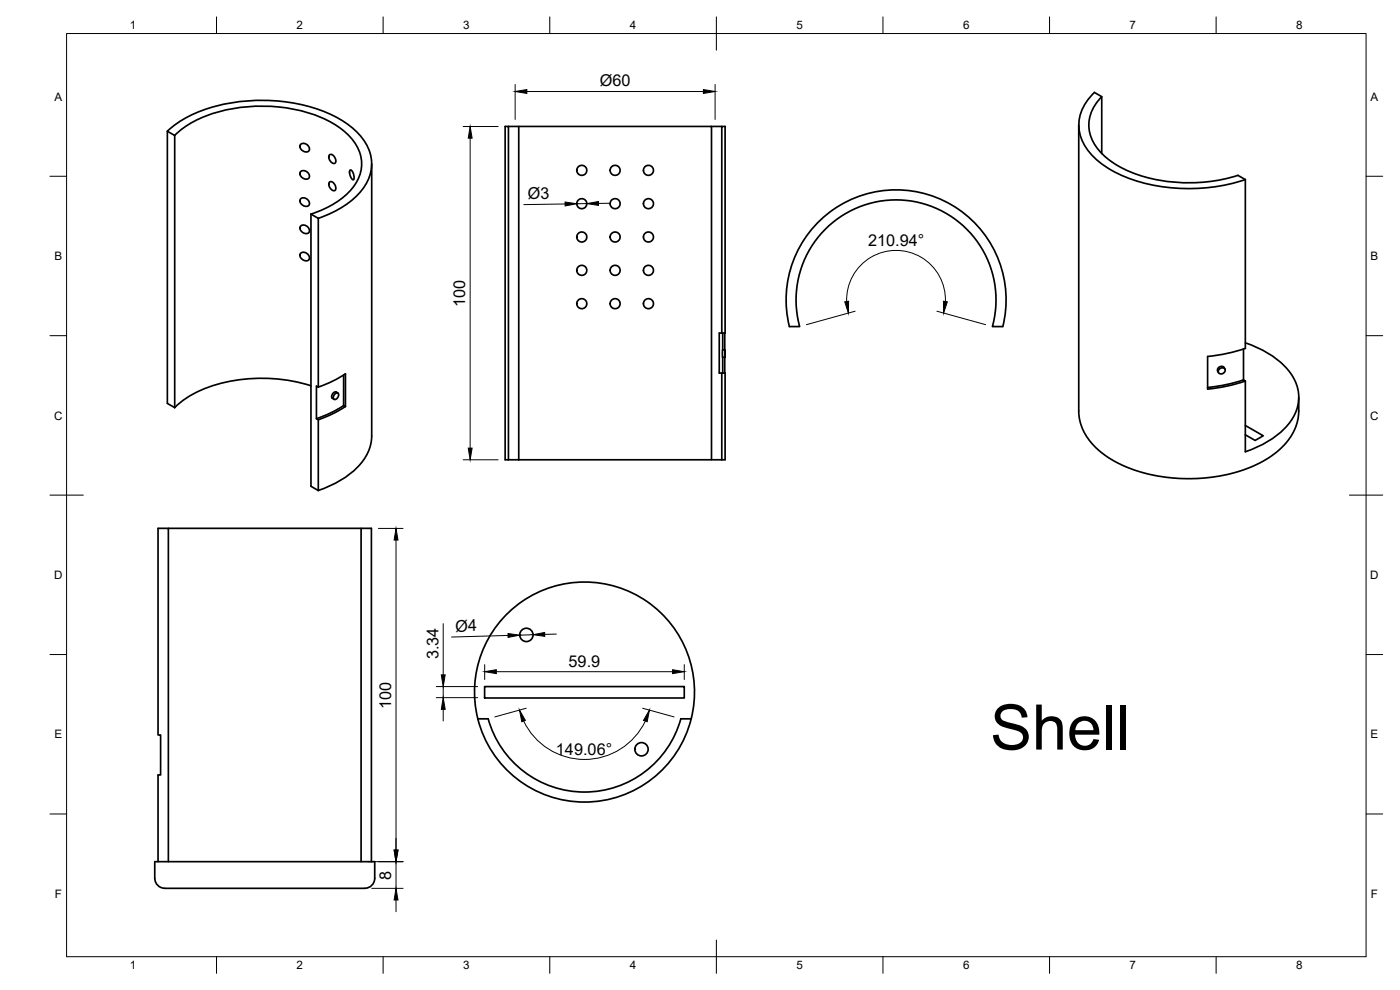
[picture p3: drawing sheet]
<svg xmlns="http://www.w3.org/2000/svg" width="420mm" height="297mm" viewBox="0 0 420 297" stroke-linecap="round" stroke-linejoin="round" font-family="sans-serif">
<!-- layer: Visible -->
<g fill="none" stroke="#000" stroke-width=".51">
<path d="M50.2 39.4l2.2 1.2v81.7l-2.2-1.3zM50.2 39.4a39.5 39.5 0 0 1 23.7-9.1 48.8 48.8 0 0 1 29.5 6.3 16.1 16.1 0 0 1 8.1 11.9 14.8 14.8 0 0 1-7.1 12.5 33.4 33.4 0 0 1-8.9 4.5M151.6 37.9h1v100.1h-1zM152.6 37.9h60.9v100.1M155.7 37.9v100.1M213.5 37.9h3.1M323.7 37.5v86.1l.3 2.2 .7 2.4 .9 2 1.3 2 2.9 3 4.2 2.9 4 2 6.2 2 5.6 1.1 6.2 .4 5.4-.2 5.7-.8 5.4-1.4 5.2-2.1 4-2.4 3.7-3.2 2.5-3.3 1.4-3.3 .4-2.8 .1-4.9M328.4 27.7l2.2 1.3v17.1M328.5 27.7a12.5 12.5 0 0 0-3.6 14.9 24.1 24.1 0 0 0 13.7 10.8 54.2 54.2 0 0 0 35.2 .5M330.7 29a11.2 11.2 0 0 0-.6 16.5 32.9 32.9 0 0 0 19.7 8.9 49.9 49.9 0 0 0 21.8-1.8l2.1 1.3v50.6M52.4 40.6a34.3 34.3 0 0 1 21-8.5 45 45 0 0 1 27.1 5.3 14.9 14.9 0 0 1 8 11.3 13.7 13.7 0 0 1-6.8 11.5l-4.7 2.6-3.7 1.4M90.3 59.6l.9-.2 1 .4 .6 .9-.1 .9-1 .3-1-.4-.7-1z"/>
<path d="M90.3 51.5l.9-.3 1 .4 .6 1-.1 .8-.8 .4-1.3-.6-.6-.8zM90.3 43.3l.8-.3 1.1 .4 .6 1-.1 .9-.7 .3-1.2-.3-.8-1.1zM98.8 54.7l.7-.2 .7 .6 .6 1.3-.2 .7h-.8l-.7-.6-.4-1zM98.8 46.5l.7-.1 .8 .6 .5 1.2-.2 .7h-.8l-.7-.6-.4-1zM105 51.1h.4l.5 .7 .4 1.5-.2 .6-.5-.2-.5-.9-.2-1zM111.5 49.2v81.6a14.8 14.8 0 0 1-6.5 11.5l-4.3 2.7-5.2 2.2M90.3 76l.8-.3 1.2 .5 .5 .9-.1 .8-.9 .4-1-.4-.8-1.1zM90.3 67.8l.9-.3 1.1 .5 .5 .9-.1 .9-1 .3-1-.4-.7-1zM93.3 64.2v81.7l2.2 1.3M93.3 64.2l2.2 1.3M95.5 65.5v50.6M216.6 99.9v-62h1v62h-1.7v12h1.7v26.1h-1"/>
<path d="M216.9 99.9v5.1M217.5 99.9v5.1M236.9 98a33 33 0 0 1 32-41 33 33 0 0 1 32.1 41h-3.2a30 30 0 0 0-28.9-38 30 30 0 0 0-28.9 38h-3.1M93.3 115.8a48.1 48.1 0 0 0-35.2 2.3 23.5 23.5 0 0 0-5.7 4.2M95.5 116.1l-.5-.3v9.8M100.5 118.2l.8-.3 .3 .5-.3 .9-.7 .6-.4-.1-.2-.4zM101.4 117.9l-.8-.3-.7 .5-.4 1.1 .7 .6M103.1 112.5v9.2l.6 .3v-9.8l-3.8 2.1-4.4 1.8M216.6 111.9v26.1M216.9 107.2v4.7M217.5 107.2v4.7M217.6 105h-.7l-.1 .6 .1 1.6h.7"/>
<path d="M217.6 105v2.2zM362.4 107v9.8M366 110.7l.6-.3 .8 .1 .3 .4-.1 .7-.9 .6-.8-.2-.3-.7zM367.6 110.8l-.7-.9-.9 .2-.6 .8 .3 .9M373.2 104.7v9.3l.5 .3v21.3M373.2 114l-5.2 1.4-5.6 .9M373.8 102.9a26.4 26.4 0 0 1 14.3 10.2 12.2 12.2 0 0 1-2.6 15.5 30.2 30.2 0 0 1-11.7 7M373.8 114.3l-5 1.4-6.4 1.1M373.8 104.5l-5 1.4-6.4 1.1M95 125.6l.5 .3M95.5 125.9v21.3M103.1 121.7l-3.8 2.1-4.3 1.8"/>
<path d="M103.7 122l-3.8 2.1-4.4 1.8M152.6 138h3.1M155.7 138h60.9M373.7 127.7l5.4 3.1-2.4 1.4-3-1.7M50.5 158.5h57.9M143.4 215.7h3.1M145.4 209.3v-3.3h60v3.4h-60M145.5 209.3v.1M146.5 215.6a30 30 0 0 0 28.9 22 30 30 0 0 0 28.9-22M204.3 215.7h3.1M46.4 258.5h66.1v5a3.6 3.6 0 0 1-4.5 3h-50.9a38.6 38.6 0 0 1-9-.3 3.1 3.1 0 0 1-1.7-2.7zM47.4 258.5v-26h.8v-12h-.8v-62h3.1v100"/>
<path d="M108.4 258.5v-100h3.1v100"/>
<circle cx="174.6" cy="51.1" r="1.51"/>
<circle cx="184.6" cy="51.1" r="1.5"/>
<circle cx="194.6" cy="51.1" r="1.5"/>
<circle cx="174.6" cy="61.1" r="1.5"/>
<circle cx="174.6" cy="71.1" r="1.51"/>
<circle cx="184.6" cy="71.1" r="1.5"/>
<circle cx="184.6" cy="61.1" r="1.5"/>
<circle cx="194.6" cy="71.1" r="1.5"/>
<circle cx="194.6" cy="61.1" r="1.5"/>
<circle cx="174.6" cy="81.1" r="1.5"/>
<circle cx="174.6" cy="91.1" r="1.51"/>
<circle cx="184.6" cy="81.1" r="1.5"/>
<circle cx="184.6" cy="91.1" r="1.5"/>
<circle cx="194.6" cy="91.1" r="1.5"/>
<circle cx="194.6" cy="81.1" r="1.5"/>
<circle cx="158" cy="190.5" r="2"/>
<circle cx="175.4" cy="207.6" r="33"/>
<circle cx="192.5" cy="224.8" r="2"/>
</g>
<!-- layer: Border -->
<g fill="none" stroke="#000" stroke-width=".3">
<path d="M20 10.1h390v276.9h-390zM65 5.1v5M115 5.1v5M165 5.1v5M215 5.1v10M265 5.1v5M315 5.1v5M365 5.1v5M15 52.9h5M410 52.9h5M15 100.7h5M410 100.7h5"/>
<path d="M15 148.6h10M405 148.6h10M15 196.4h5M410 196.4h5M15 244.2h5M410 244.2h5M65 287v5M115 287v5M165 287v5M215 282.1v9.9M265 287v5M315 287v5"/>
<path d="M365 287v5"/>
</g>
<!-- layer: Dimensions -->
<g fill="none" stroke="#000" stroke-width=".3">
<path d="M139 38h10.5M154.6 25.3v10.5M158.1 27.5h53M214.6 25.3v10.5M141.1 41.5v93M169.6 61.2l-12.4 .2M176.1 61.1h-3M183.1 61h-3.5M254.1 90.4a14.8 14.8 0 0 1 14.8-15.3 14.8 14.8 0 0 1 14.8 15.3M256.6 93.4l-14.6 4M281.2 93.4l14.6 4M139 138h10.5"/>
<path d="M113.6 158.5h7.4M118.9 162v93M133 187.1v15.4M145.5 199.4v4.5M152.5 190.7l-17 .4M160 190.4l-4 .2M167 190.3h-3.5M205.4 199.4v4.5M130.9 209.3h12.5M130.9 206h12.5M133 206v3.3M133 212.8v3.5"/>
<path d="M148.9 201.5h52.9M157.1 216.3a20.2 20.2 0 0 0 18.3 11.6 20.2 20.2 0 0 0 18.3-11.6M157.9 212.5l-9.4 2.6M192.9 212.5l9.4 2.6M110.4 258.5h10.6M118.9 258.5v8M111.5 266.5h9.5M118.9 270v3.5"/>
</g>
<g fill="#000" stroke="#000" stroke-width=".3">
<path d="M154.6 27.5l3.5-.6v1.1zM211.1 26.9l3.5 .6-3.5 .5zM141.1 38l.6 3.5h-1.2zM169.6 60.6l3.5 .5-3.5 .7zM176.1 61.1l3.5-.6v1.1zM253.5 90.6l1.2-.2-.1 3.5zM283.1 90.4l1.2 .2-1.1 3.3zM140.5 134.5h1.2l-.6 3.5zM118.9 158.5l.5 3.5h-1.1zM152.5 190.1l3.5 .5-3.5 .6zM160 190.4l3.4-.6 .1 1.1zM133 209.3l.6 3.5h-1.2z"/>
<path d="M132.4 202.5h1.2l-.6 3.5zM145.5 201.5l3.4-.6v1.2zM155.9 213l1.8 3.1-1.1 .4zM194.9 213l-.7 3.5-1.1-.4zM201.8 200.9l3.6 .6-3.6 .6zM118.3 255h1.1l-.5 3.5zM118.9 266.5l.5 3.5h-1.1z"/>
</g>
<text font-size="18.9" x="297.2" y="224.9">Shell</text>
<g font-size="4.9">
<text x="180" y="25.9">Ø60</text>
<text x="158.4" y="59.8" transform="rotate(-1 158.4 59.8)">Ø3</text>
<text x="260.5" y="73.7">210.94°</text>
<text x="139.6" y="92.2" transform="rotate(-90 139.6 92.2)">100</text>
<text x="136.7" y="189.6" transform="rotate(-2 136.7 189.6)">Ø4</text>
<text x="131.6" y="197.8" transform="rotate(-90 131.6 197.8)">3.34</text>
<text x="170.6" y="200.1">59.9</text>
<text x="117.4" y="212.8" transform="rotate(-90 117.4 212.8)">100</text>
<text x="166.8" y="226.4">149.06°</text>
<text x="117.4" y="263.9" transform="rotate(-90 117.4 263.9)">8</text>
</g>
<g font-size="3.5">
<text x="39" y="8.8">1</text>
<text x="89" y="8.8">2</text>
<text x="139" y="8.8">3</text>
<text x="189" y="8.8">4</text>
<text x="239" y="8.8">5</text>
<text x="289" y="8.8">6</text>
<text x="339" y="8.8">7</text>
<text x="389" y="8.8">8</text>
<text x="16.3" y="30.2">A</text>
<text x="411.3" y="30.2">A</text>
<text x="16.3" y="78">B</text>
<text x="411.3" y="78">B</text>
<text x="16.2" y="125.9">C</text>
<text x="411.2" y="125.9">C</text>
<text x="16.2" y="173.7">D</text>
<text x="411.2" y="173.7">D</text>
<text x="16.3" y="221.6">E</text>
<text x="411.3" y="221.6">E</text>
<text x="16.4" y="269.4">F</text>
<text x="411.4" y="269.4">F</text>
<text x="39" y="290.8">1</text>
<text x="89" y="290.8">2</text>
<text x="139" y="290.8">3</text>
<text x="189" y="290.8">4</text>
<text x="239" y="290.8">5</text>
<text x="289" y="290.8">6</text>
<text x="339" y="290.8">7</text>
<text x="389" y="290.8">8</text>
</g>
</svg>
